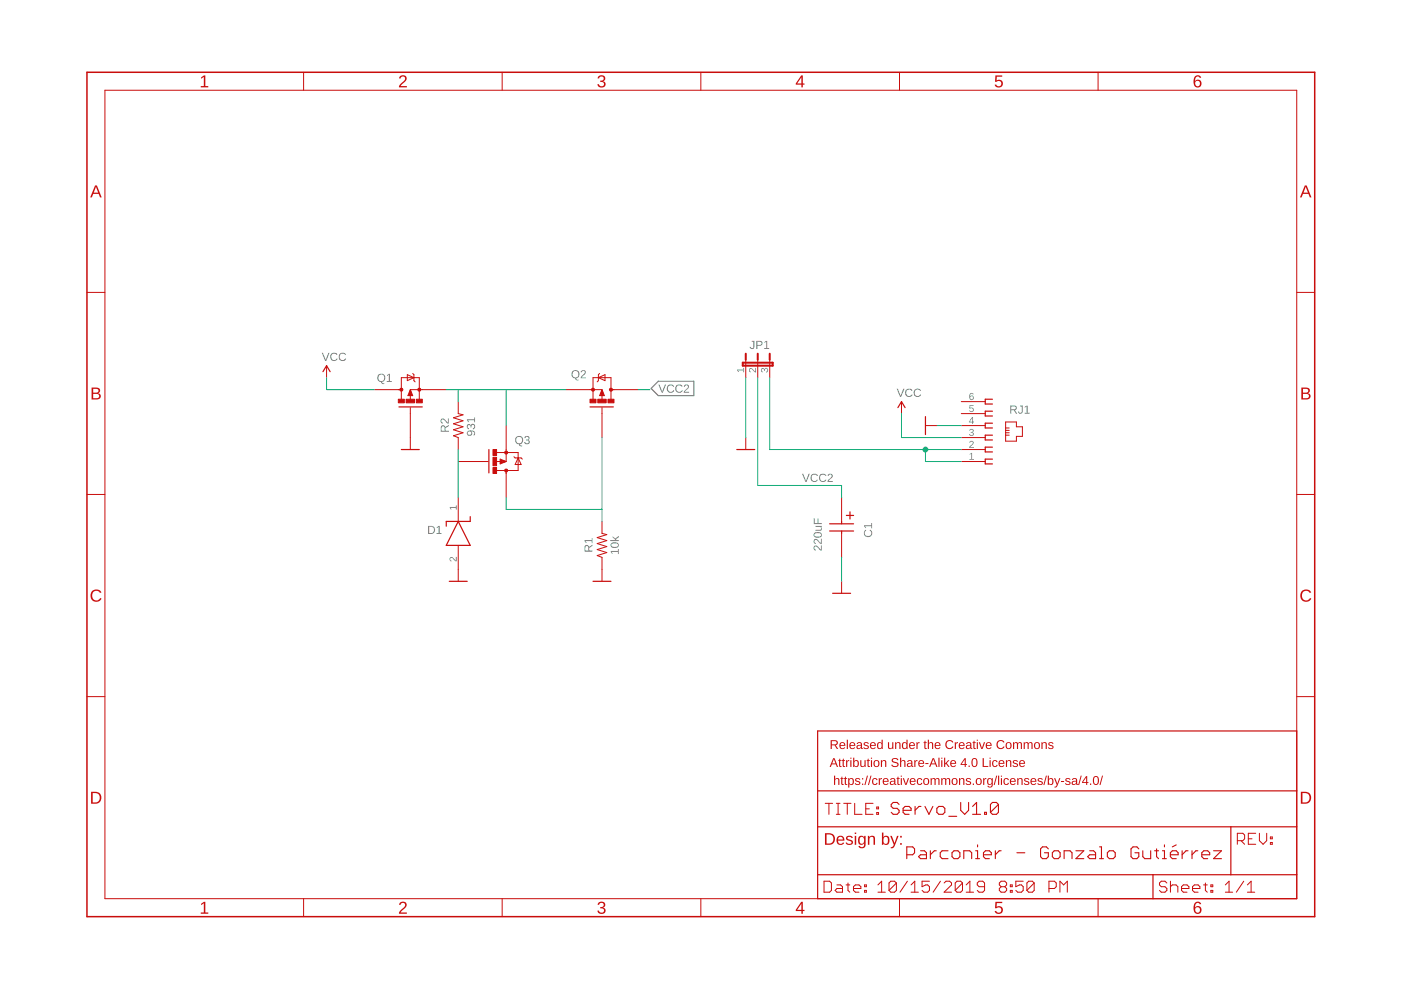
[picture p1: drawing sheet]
<?xml version="1.0" encoding="utf-8"?>
<!DOCTYPE eagle SYSTEM "eagle.dtd">
<!--
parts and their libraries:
SparkFun-Aesthetics: Licensing: Creative Commons ShareAlike 4.0 International - https://creativecommons.org/licenses/by-sa/4.0
-->
<eagle version="9.4.1">
<drawing>
<settings>
<setting alwaysvectorfont="no"/>
<setting keepoldvectorfont="yes"/>
<setting verticaltext="up"/>
</settings>
<grid distance="0.1" unitdist="inch" unit="inch" style="lines" multiple="1" display="no" altdistance="0.01" altunitdist="inch" altunit="inch"/>
<schematic xreflabel="%F%N/%S.%C%R" xrefpart="/%S.%C%R">
<fusionteam huburn="a.cGVyc29uYWw6dWUyYzkzNGM3" projecturn="a.cGVyc29uYWw6dWUyYzkzNGM3IzIwMTkwMjE1MTc2NjY5MDA2" folderUrn="urn:adsk.wipprod:fs.folder:co.lhlQt0iASwGJZOzQk9uP-Q"  versionUrn="urn:adsk.wipprod:fs.file:vf.LgngO7b7R567ra3wiQNtAQ?version=1" camFileUrn="" camFileVersionUrn="" lastpublishedchangeguid="7b1050b1-193d-7327-1155-81d5a52a0fae"/>
<libraries>
<library name="SparkFun-Aesthetics">
<symbols>
<symbol name="DGND">
<wire x1="-1.905" y1="0" x2="1.905" y2="0" width="0.254" layer="94"/>
<text x="-2.54" y="-2.54" size="1.778" layer="96">&gt;VALUE</text>
<pin name="GND" x="0" y="2.54" visible="off" length="short" direction="sup" rot="R270"/>
</symbol>
<symbol name="VCC">
<wire x1="0.762" y1="1.27" x2="0" y2="2.54" width="0.254" layer="94"/>
<wire x1="0" y1="2.54" x2="-0.762" y2="1.27" width="0.254" layer="94"/>
<text x="-1.016" y="3.556" size="1.778" layer="96">&gt;VALUE</text>
<pin name="VCC" x="0" y="0" visible="off" length="short" direction="sup" rot="R90"/>
</symbol>
</symbols>
<devicesets>
<deviceset name="GND" prefix="GND">
<gates>
<gate name="1" symbol="DGND" x="0" y="0"/>
</gates>
<devices>
<device name="">
<technologies>
<technology name=""/>
</technologies>
</device>
</devices>
</deviceset>
<deviceset name="VCC" prefix="SUPPLY">
<gates>
<gate name="G$1" symbol="VCC" x="0" y="0"/>
</gates>
<devices>
<device name="">
<technologies>
<technology name=""/>
</technologies>
</device>
</devices>
</deviceset>
</devicesets>
</library>
<library name="615006138421">
<symbols>
<symbol name="615006138421" library_locally_modified="yes">
<text x="-1.27" y="12.7" size="1.778" layer="95" align="center-left">&gt;NAME</text>
<text x="-1.27" y="-5.08" size="1.778" layer="96" align="center-left">&gt;VALUE</text>
<pin name="1" x="-5.08" y="-2.54" visible="pad" length="middle" direction="in"/>
<pin name="3" x="-5.08" y="2.54" visible="pad" length="middle" direction="in"/>
<pin name="5" x="-5.08" y="7.62" visible="pad" length="middle" direction="in"/>
<pin name="2" x="-5.08" y="0" visible="pad" length="middle" direction="in"/>
<pin name="4" x="-5.08" y="5.08" visible="pad" length="middle" direction="in"/>
<pin name="6" x="-5.08" y="10.16" visible="pad" length="middle" direction="in"/>
<wire x1="1.524" y1="10.668" x2="0" y2="10.668" width="0.254" layer="94"/>
<wire x1="0" y1="10.668" x2="0" y2="9.652" width="0.254" layer="94"/>
<wire x1="0" y1="9.652" x2="1.524" y2="9.652" width="0.254" layer="94"/>
<wire x1="1.524" y1="8.128" x2="0" y2="8.128" width="0.254" layer="94"/>
<wire x1="0" y1="8.128" x2="0" y2="7.112" width="0.254" layer="94"/>
<wire x1="0" y1="7.112" x2="1.524" y2="7.112" width="0.254" layer="94"/>
<wire x1="1.524" y1="5.588" x2="0" y2="5.588" width="0.254" layer="94"/>
<wire x1="0" y1="5.588" x2="0" y2="4.572" width="0.254" layer="94"/>
<wire x1="0" y1="4.572" x2="1.524" y2="4.572" width="0.254" layer="94"/>
<wire x1="1.524" y1="3.048" x2="0" y2="3.048" width="0.254" layer="94"/>
<wire x1="0" y1="3.048" x2="0" y2="2.032" width="0.254" layer="94"/>
<wire x1="0" y1="2.032" x2="1.524" y2="2.032" width="0.254" layer="94"/>
<wire x1="4.318" y1="1.778" x2="6.604" y2="1.778" width="0.1998" layer="94"/>
<wire x1="6.604" y1="1.778" x2="6.604" y2="2.794" width="0.1998" layer="94"/>
<wire x1="6.604" y1="2.794" x2="7.874" y2="2.794" width="0.1998" layer="94"/>
<wire x1="7.874" y1="2.794" x2="7.874" y2="4.826" width="0.1998" layer="94"/>
<wire x1="7.874" y1="4.826" x2="6.604" y2="4.826" width="0.1998" layer="94"/>
<wire x1="6.604" y1="4.826" x2="6.604" y2="5.842" width="0.1998" layer="94"/>
<wire x1="6.604" y1="5.842" x2="4.318" y2="5.842" width="0.1998" layer="94"/>
<wire x1="4.318" y1="5.842" x2="4.318" y2="4.572" width="0.1998" layer="94"/>
<wire x1="4.318" y1="4.572" x2="4.318" y2="4.064" width="0.1998" layer="94"/>
<wire x1="4.318" y1="4.064" x2="4.318" y2="3.556" width="0.1998" layer="94"/>
<wire x1="4.318" y1="3.556" x2="4.318" y2="3.048" width="0.1998" layer="94"/>
<wire x1="4.318" y1="3.048" x2="4.318" y2="1.778" width="0.1998" layer="94"/>
<wire x1="4.318" y1="4.572" x2="5.08" y2="4.572" width="0.1998" layer="94"/>
<wire x1="4.318" y1="4.064" x2="5.08" y2="4.064" width="0.1998" layer="94"/>
<wire x1="4.318" y1="3.556" x2="5.08" y2="3.556" width="0.1998" layer="94"/>
<wire x1="4.318" y1="3.048" x2="5.08" y2="3.048" width="0.1998" layer="94"/>
<wire x1="1.524" y1="0.508" x2="0" y2="0.508" width="0.254" layer="94"/>
<wire x1="0" y1="0.508" x2="0" y2="-0.508" width="0.254" layer="94"/>
<wire x1="0" y1="-0.508" x2="1.524" y2="-0.508" width="0.254" layer="94"/>
<wire x1="1.524" y1="-2.032" x2="0" y2="-2.032" width="0.254" layer="94"/>
<wire x1="0" y1="-2.032" x2="0" y2="-3.048" width="0.254" layer="94"/>
<wire x1="0" y1="-3.048" x2="1.524" y2="-3.048" width="0.254" layer="94"/>
</symbol>
</symbols>
<devicesets>
<deviceset name="615006138421" prefix="J">
<gates>
<gate name="G$1" symbol="615006138421" x="0" y="0"/>
</gates>
<devices>
<device name="" package="615006138421">
<connects>
<connect gate="G$1" pin="1" pad="1"/>
<connect gate="G$1" pin="2" pad="2"/>
<connect gate="G$1" pin="3" pad="3"/>
<connect gate="G$1" pin="4" pad="4"/>
<connect gate="G$1" pin="5" pad="5"/>
<connect gate="G$1" pin="6" pad="6"/>
</connects>
<package3dinstances>
<package3dinstance package3d_urn="urn:adsk.eagle:package:8853616/5"/>
</package3dinstances>
<technologies>
<technology name="">
<attribute name="3D_PACKAGE" value="" constant="no"/>
<attribute name="ALLIED_NUMBER" value="" constant="no"/>
<attribute name="DESCRIPTION" value="HORIZONTAL PLASTIC 6P6C MODULAR JACK TAP UP" constant="no"/>
<attribute name="HEIGHT" value="mm" constant="no"/>
<attribute name="MANUFACTURER_NAME" value="W&amp;uuml;rth Elektronik" constant="no"/>
<attribute name="MANUFACTURER_PART_NUMBER" value="615006138421" constant="no"/>
<attribute name="OTHER_PART_NUMBER" value="" constant="no"/>
<attribute name="RS_PART_NUMBER" value="7350282" constant="no"/>
<attribute name="SUPPLIER_NAME" value="RS" constant="no"/>
</technology>
</technologies>
</device>
</devices>
</deviceset>
</devicesets>
</library>
<library name="IRLML2244TRPBF">
<symbols>
<symbol name="IRLML2244TRPBF" library_locally_modified="yes">
<pin name="G" x="0" y="0" visible="off" length="middle"/>
<pin name="S" x="10.16" y="-7.62" visible="off" length="middle" rot="R90"/>
<pin name="D" x="10.16" y="7.62" visible="off" length="middle" rot="R270"/>
<text x="-1.27" y="5.08" size="1.778" layer="95" align="center-left">&gt;NAME</text>
<text x="-1.27" y="-5.08" size="1.778" layer="96" align="center-left">&gt;VALUE</text>
<text x="8.89" y="3.556" size="0.8128" layer="93">D</text>
<text x="8.89" y="-4.064" size="0.8128" layer="93">S</text>
<text x="4.064" y="0.508" size="0.8128" layer="93">G</text>
<wire x1="6.5024" y1="2.413" x2="6.5024" y2="-2.54" width="0.254" layer="94"/>
<wire x1="10.16" y1="0" x2="10.16" y2="-1.905" width="0.1524" layer="94"/>
<wire x1="8.128" y1="-1.905" x2="10.16" y2="-1.905" width="0.1524" layer="94"/>
<wire x1="8.1534" y1="1.905" x2="12.7" y2="1.905" width="0.1524" layer="94"/>
<wire x1="12.7" y1="-1.905" x2="10.16" y2="-1.905" width="0.1524" layer="94"/>
<wire x1="10.16" y1="-1.905" x2="10.16" y2="-2.54" width="0.1524" layer="94"/>
<wire x1="12.7" y1="-1.905" x2="12.7" y2="-0.762" width="0.1524" layer="94"/>
<wire x1="12.7" y1="-0.762" x2="12.7" y2="1.905" width="0.1524" layer="94"/>
<wire x1="12.7" y1="-0.762" x2="13.335" y2="0.635" width="0.1524" layer="94"/>
<wire x1="13.335" y1="0.635" x2="12.065" y2="0.635" width="0.1524" layer="94"/>
<wire x1="12.065" y1="0.635" x2="12.7" y2="-0.762" width="0.1524" layer="94"/>
<wire x1="13.335" y1="-0.762" x2="12.7" y2="-0.762" width="0.1524" layer="94"/>
<wire x1="12.7" y1="-0.762" x2="12.065" y2="-0.762" width="0.1524" layer="94"/>
<wire x1="12.065" y1="-0.762" x2="11.811" y2="-1.016" width="0.1524" layer="94"/>
<wire x1="13.335" y1="-0.762" x2="13.589" y2="-0.508" width="0.1524" layer="94"/>
<wire x1="10.16" y1="0" x2="8.89" y2="0.508" width="0.1524" layer="94"/>
<wire x1="8.89" y1="0.508" x2="8.89" y2="-0.508" width="0.1524" layer="94"/>
<wire x1="8.89" y1="-0.508" x2="10.16" y2="0" width="0.1524" layer="94"/>
<wire x1="9.017" y1="0" x2="8.128" y2="0" width="0.1524" layer="94"/>
<wire x1="9.017" y1="-0.254" x2="9.906" y2="0" width="0.3048" layer="94"/>
<wire x1="9.906" y1="0" x2="9.017" y2="0.254" width="0.3048" layer="94"/>
<wire x1="9.017" y1="0.254" x2="9.017" y2="0" width="0.3048" layer="94"/>
<wire x1="9.017" y1="0" x2="9.271" y2="0" width="0.3048" layer="94"/>
<wire x1="6.35" y1="0" x2="5.08" y2="0" width="0.1524" layer="94"/>
<wire x1="10.16" y1="2.032" x2="10.16" y2="2.54" width="0.254" layer="94"/>
<circle x="10.16" y="-1.905" radius="0.127" width="0.4064" layer="94"/>
<circle x="10.16" y="1.905" radius="0.127" width="0.4064" layer="94"/>
<rectangle x1="7.366" y1="-2.54" x2="8.128" y2="-1.27" layer="94"/>
<rectangle x1="7.366" y1="1.27" x2="8.128" y2="2.54" layer="94"/>
<rectangle x1="7.366" y1="-0.889" x2="8.128" y2="0.889" layer="94"/>
</symbol>
</symbols>
<devicesets>
<deviceset name="IRLML2244TRPBF" locally_modified="yes" prefix="IC" library_locally_modified="yes">
<gates>
<gate name="G$1" symbol="IRLML2244TRPBF" x="0" y="0"/>
</gates>
<devices>
<device name="" package="SOT95P237X112-3N">
<connects>
<connect gate="G$1" pin="D" pad="3"/>
<connect gate="G$1" pin="G" pad="1"/>
<connect gate="G$1" pin="S" pad="2"/>
</connects>
<package3dinstances>
<package3dinstance package3d_urn="urn:adsk.eagle:package:9388544/2"/>
</package3dinstances>
<technologies>
<technology name="">
<attribute name="ARROW_PART_NUMBER" value="IRLML2244TRPBF" constant="no"/>
<attribute name="ARROW_PRICE/STOCK" value="" constant="no"/>
<attribute name="DESCRIPTION" value="HEXFET Power MOSFET" constant="no"/>
<attribute name="HEIGHT" value="mm" constant="no"/>
<attribute name="MANUFACTURER_NAME" value="International Rectifier" constant="no"/>
<attribute name="MANUFACTURER_PART_NUMBER" value="IRLML2244TRPBF" constant="no"/>
<attribute name="RS_PART_NUMBER" value="" constant="no"/>
<attribute name="RS_PRICE/STOCK" value="" constant="no"/>
</technology>
</technologies>
</device>
</devices>
</deviceset>
</devicesets>
</library>
<library name="BZT52C5V1-7-F">
<symbols>
<symbol name="BZT52C5V1-7-F" library_locally_modified="yes">
<wire x1="5.08" y1="0" x2="10.16" y2="2.54" width="0.254" layer="94"/>
<wire x1="10.16" y1="-2.54" x2="10.16" y2="2.54" width="0.254" layer="94"/>
<wire x1="10.16" y1="-2.54" x2="5.08" y2="0" width="0.254" layer="94"/>
<wire x1="5.08" y1="2.54" x2="5.08" y2="-2.54" width="0.254" layer="94"/>
<wire x1="5.08" y1="-2.54" x2="6.096" y2="-2.54" width="0.254" layer="94"/>
<wire x1="5.08" y1="2.54" x2="4.064" y2="2.54" width="0.254" layer="94"/>
<text x="11.43" y="5.08" size="1.778" layer="95" align="center-left">&gt;NAME</text>
<text x="11.43" y="2.54" size="1.778" layer="96" align="center-left">&gt;VALUE</text>
<pin name="K" x="0" y="0" visible="pad" length="middle"/>
<pin name="A" x="15.24" y="0" visible="pad" length="middle" rot="R180"/>
</symbol>
</symbols>
<devicesets>
<deviceset name="BZT52C5V1-7-F" locally_modified="yes" prefix="D" library_locally_modified="yes">
<gates>
<gate name="G$1" symbol="BZT52C5V1-7-F" x="0" y="0"/>
</gates>
<devices>
<device name="" package="SOD3716X145N">
<connects>
<connect gate="G$1" pin="A" pad="2"/>
<connect gate="G$1" pin="K" pad="1"/>
</connects>
<package3dinstances>
<package3dinstance package3d_urn="urn:adsk.eagle:package:9103332/2"/>
</package3dinstances>
<technologies>
<technology name="">
<attribute name="ALLIED_NUMBER" value="71028127" constant="no"/>
<attribute name="ALLIED_PRICE/STOCK" value="https://www.alliedelec.com/diodes-inc-bzt52c5v1-7-f/71028127/" constant="no"/>
<attribute name="ARROW_PART_NUMBER" value="BZT52C5V1-7-F" constant="no"/>
<attribute name="ARROW_PRICE/STOCK" value="https://www.arrow.com/en/products/bzt52c5v1-7-f/diodes-incorporated" constant="no"/>
<attribute name="DESCRIPTION" value="Zener Diode 5.1V 5.8% 500mW SOD123 Diodes Inc BZT52C5V1-7-F Zener Diode, 5.1V 6% 0.5 W SMT 2-Pin SOD-123" constant="no"/>
<attribute name="HEIGHT" value="1.45mm" constant="no"/>
<attribute name="MANUFACTURER_NAME" value="Diodes Inc." constant="no"/>
<attribute name="MANUFACTURER_PART_NUMBER" value="BZT52C5V1-7-F" constant="no"/>
<attribute name="RS_PART_NUMBER" value="7384951P" constant="no"/>
<attribute name="RS_PRICE/STOCK" value="http://uk.rs-online.com/web/p/products/7384951P" constant="no"/>
</technology>
</technologies>
</device>
</devices>
</deviceset>
</devicesets>
</library>
<library name="Perfect_0402">
<symbols>
<symbol name="RESISTOR" library_locally_modified="yes">
<wire x1="2.54" y1="0" x2="2.921" y2="1.016" width="0.1524" layer="94"/>
<wire x1="2.921" y1="1.016" x2="3.556" y2="-1.016" width="0.1524" layer="94"/>
<wire x1="3.556" y1="-1.016" x2="4.191" y2="1.016" width="0.1524" layer="94"/>
<wire x1="4.191" y1="1.016" x2="4.826" y2="-1.016" width="0.1524" layer="94"/>
<wire x1="4.826" y1="-1.016" x2="5.461" y2="1.016" width="0.1524" layer="94"/>
<wire x1="5.461" y1="1.016" x2="6.096" y2="-1.016" width="0.1524" layer="94"/>
<wire x1="6.096" y1="-1.016" x2="6.731" y2="1.016" width="0.1524" layer="94"/>
<wire x1="6.731" y1="1.016" x2="7.366" y2="-1.016" width="0.1524" layer="94"/>
<wire x1="7.366" y1="-1.016" x2="7.62" y2="0" width="0.1524" layer="94"/>
<text x="1.27" y="1.4986" size="1.778" layer="95">&gt;NAME</text>
<text x="1.27" y="-3.302" size="1.778" layer="96">&gt;VALUE</text>
<pin name="2" x="10.16" y="0" visible="off" length="short" direction="pas" swaplevel="1" rot="R180"/>
<pin name="1" x="0" y="0" visible="off" length="short" direction="pas" swaplevel="1"/>
</symbol>
</symbols>
<devicesets>
<deviceset name="RES_0402" library_locally_modified="yes">
<gates>
<gate name="G$1" symbol="RESISTOR" x="-5.08" y="0"/>
</gates>
<devices>
<device name="" package="RESC1005X35">
<connects>
<connect gate="G$1" pin="1" pad="1"/>
<connect gate="G$1" pin="2" pad="2"/>
</connects>
<package3dinstances>
<package3dinstance package3d_urn="urn:adsk.eagle:package:8884249/2"/>
</package3dinstances>
<technologies>
<technology name=""/>
</technologies>
</device>
</devices>
</deviceset>
</devicesets>
</library>
<library name="jump_byme">
<symbols>
<symbol name="JP3E" library_locally_modified="yes">
<wire x1="2.54" y1="0" x2="2.54" y2="1.27" width="0.1524" layer="94"/>
<wire x1="0" y1="0" x2="0" y2="1.27" width="0.1524" layer="94"/>
<wire x1="-2.54" y1="0" x2="-2.54" y2="1.27" width="0.1524" layer="94"/>
<wire x1="2.54" y1="2.54" x2="2.54" y2="1.27" width="0.4064" layer="94"/>
<wire x1="0" y1="2.54" x2="0" y2="1.27" width="0.4064" layer="94"/>
<wire x1="-2.54" y1="2.54" x2="-2.54" y2="1.27" width="0.4064" layer="94"/>
<wire x1="-3.175" y1="0" x2="3.175" y2="0" width="0.4064" layer="94"/>
<wire x1="3.175" y1="0" x2="3.175" y2="0.635" width="0.4064" layer="94"/>
<wire x1="3.175" y1="0.635" x2="-3.175" y2="0.635" width="0.4064" layer="94"/>
<wire x1="-3.175" y1="0.635" x2="-3.175" y2="0" width="0.4064" layer="94"/>
<text x="-3.81" y="0" size="1.778" layer="95" rot="R90">&gt;NAME</text>
<text x="5.715" y="0" size="1.778" layer="96" rot="R90">&gt;VALUE</text>
<pin name="1" x="-2.54" y="-2.54" visible="pad" length="short" direction="pas" rot="R90"/>
<pin name="2" x="0" y="-2.54" visible="pad" length="short" direction="pas" rot="R90"/>
<pin name="3" x="2.54" y="-2.54" visible="pad" length="short" direction="pas" rot="R90"/>
</symbol>
</symbols>
<devicesets>
<deviceset name="JP2E" locally_modified="yes" library_locally_modified="yes">
<gates>
<gate name="G$1" symbol="JP3E" x="0" y="0"/>
</gates>
<devices>
<device name="" package="JP2">
<connects>
<connect gate="G$1" pin="1" pad="1"/>
<connect gate="G$1" pin="2" pad="2"/>
<connect gate="G$1" pin="3" pad="3"/>
</connects>
<package3dinstances>
<package3dinstance package3d_urn="urn:adsk.eagle:package:9440622/2"/>
</package3dinstances>
<technologies>
<technology name=""/>
</technologies>
</device>
</devices>
</deviceset>
</devicesets>
</library>
<library name="860010372006">
<symbols>
<symbol name="860010372006" locally_modified="yes" library_locally_modified="yes">
<wire x1="5.588" y1="2.54" x2="5.588" y2="-2.54" width="0.254" layer="94"/>
<wire x1="7.112" y1="2.54" x2="7.112" y2="-2.54" width="0.254" layer="94"/>
<wire x1="5.08" y1="0" x2="5.588" y2="0" width="0.254" layer="94"/>
<wire x1="7.112" y1="0" x2="7.62" y2="0" width="0.254" layer="94"/>
<text x="8.89" y="6.35" size="1.778" layer="95" align="center-left">&gt;NAME</text>
<text x="8.89" y="3.81" size="1.778" layer="96" align="center-left">&gt;VALUE</text>
<pin name="+" x="0" y="0" visible="off" length="middle"/>
<pin name="-" x="12.7" y="0" visible="off" length="middle" rot="R180"/>
<wire x1="3.81" y1="2.54" x2="3.81" y2="1.016" width="0.254" layer="94"/>
<wire x1="3.048" y1="1.778" x2="4.572" y2="1.778" width="0.254" layer="94"/>
</symbol>
</symbols>
<devicesets>
<deviceset name="860010372006" locally_modified="yes" prefix="C" library_locally_modified="yes">
<gates>
<gate name="G$1" symbol="860010372006" x="0" y="0"/>
</gates>
<devices>
<device name="" package="CAPPRD200W80D500H1100">
<connects>
<connect gate="G$1" pin="+" pad="1"/>
<connect gate="G$1" pin="-" pad="2"/>
</connects>
<package3dinstances>
<package3dinstance package3d_urn="urn:adsk.eagle:package:9702713/2"/>
</package3dinstances>
<technologies>
<technology name="">
<attribute name="DESCRIPTION" value="Wurth Elektronik 100uF 16 V dc Aluminium Electrolytic Capacitor, WCAP-ATG8 Series 2000h 5 (Dia.) x 11mm" constant="no"/>
<attribute name="HEIGHT" value="11mm" constant="no"/>
<attribute name="MANUFACTURER_NAME" value="Wurth Elektronik" constant="no"/>
<attribute name="MANUFACTURER_PART_NUMBER" value="860010372006" constant="no"/>
<attribute name="MOUSER_PART_NUMBER" value="" constant="no"/>
<attribute name="MOUSER_PRICE-STOCK" value="" constant="no"/>
<attribute name="RS_PART_NUMBER" value="" constant="no"/>
<attribute name="RS_PRICE-STOCK" value="" constant="no"/>
</technology>
</technologies>
</device>
</devices>
</deviceset>
</devicesets>
</library>
<library name="MyFrames">
<symbols>
<symbol name="A4L-LOC">
<frame x1="0" y1="0" x2="260.35" y2="179.07" columns="6" rows="4" layer="94"/>
<wire x1="154.94" y1="3.81" x2="226.06" y2="3.81" width="0.254" layer="94"/>
<wire x1="256.54" y1="19.05" x2="242.57" y2="19.05" width="0.254" layer="94"/>
<wire x1="154.94" y1="3.81" x2="154.94" y2="8.89" width="0.254" layer="94"/>
<wire x1="154.94" y1="8.89" x2="226.06" y2="8.89" width="0.254" layer="94"/>
<wire x1="154.94" y1="8.89" x2="154.94" y2="19.05" width="0.254" layer="94"/>
<wire x1="256.54" y1="19.05" x2="256.54" y2="8.89" width="0.254" layer="94"/>
<wire x1="226.06" y1="8.89" x2="226.06" y2="3.81" width="0.254" layer="94"/>
<wire x1="226.06" y1="8.89" x2="242.57" y2="8.89" width="0.254" layer="94"/>
<wire x1="226.06" y1="3.81" x2="256.54" y2="3.81" width="0.254" layer="94"/>
<wire x1="242.57" y1="19.05" x2="242.57" y2="8.89" width="0.254" layer="94"/>
<wire x1="242.57" y1="19.05" x2="154.94" y2="19.05" width="0.254" layer="94"/>
<wire x1="242.57" y1="8.89" x2="256.54" y2="8.89" width="0.254" layer="94"/>
<wire x1="256.54" y1="8.89" x2="256.54" y2="3.81" width="0.254" layer="94"/>
<wire x1="154.94" y1="19.05" x2="154.94" y2="26.67" width="0.254" layer="94"/>
<wire x1="256.54" y1="39.37" x2="154.94" y2="39.37" width="0.254" layer="94"/>
<wire x1="256.54" y1="39.37" x2="256.54" y2="26.67" width="0.254" layer="94"/>
<wire x1="154.94" y1="26.67" x2="256.54" y2="26.67" width="0.254" layer="94"/>
<wire x1="154.94" y1="26.67" x2="154.94" y2="39.37" width="0.254" layer="94"/>
<wire x1="256.54" y1="26.67" x2="256.54" y2="19.05" width="0.254" layer="94"/>
<text x="156.21" y="5.08" size="2.54" layer="94" font="vector">Date:</text>
<text x="167.64" y="5.08" size="2.54" layer="94" font="vector">&gt;LAST_DATE_TIME</text>
<text x="227.33" y="5.08" size="2.54" layer="94" font="vector">Sheet:</text>
<text x="241.3" y="5.08" size="2.54" layer="94" font="vector">&gt;SHEET</text>
<text x="243.84" y="15.24" size="2.54" layer="94" font="vector">REV:</text>
<text x="156.464" y="21.59" size="2.54" layer="94" font="vector">TITLE:</text>
<text x="170.434" y="21.59" size="2.7432" layer="94" font="vector">&gt;DRAWING_NAME</text>
<text x="157.48" y="35.56" size="1.9304" layer="94">Released under the Creative Commons</text>
<text x="157.48" y="31.75" size="1.9304" layer="94">Attribution Share-Alike 4.0 License</text>
<text x="157.48" y="27.94" size="1.9304" layer="94"> https://creativecommons.org/licenses/by-sa/4.0/</text>
<text x="156.21" y="15.24" size="2.54" layer="94">Design by:</text>
<text x="173.736" y="12.192" size="2.7178" layer="94" font="vector">Parconier - Gonzalo Gutiérrez </text>
</symbol>
</symbols>
<devicesets>
<deviceset name="A4L-LOC" prefix="FRAME" uservalue="yes">
<gates>
<gate name="G$1" symbol="A4L-LOC" x="0" y="0"/>
</gates>
<devices>
<device name="">
<technologies>
<technology name=""/>
</technologies>
</device>
</devices>
</deviceset>
</devicesets>
</library>
</libraries>
<attributes>
</attributes>
<variantdefs>
</variantdefs>
<classes>
<class number="0" name="default" width="0.254" drill="0">
<clearance class="0" value="0.127"/>
</class>
</classes>
<parts>
<part name="RJ1" library="615006138421" deviceset="615006138421" device="" package3d_urn="urn:adsk.eagle:package:8853616/5">
<attribute name="MPN" value="615006138421"/>
</part>
<part name="GND5" library="SparkFun-Aesthetics" deviceset="GND" device=""/>
<part name="SUPPLY5" library="SparkFun-Aesthetics" deviceset="VCC" device=""/>
<part name="JP1" library="jump_byme" deviceset="JP2E" device="" package3d_urn="urn:adsk.eagle:package:9440622/2">
<attribute name="MPN" value="5-146284-3"/>
<attribute name="SPICEPREFIX" value="J"/>
</part>
<part name="GND1" library="SparkFun-Aesthetics" deviceset="GND" device=""/>
<part name="GND2" library="SparkFun-Aesthetics" deviceset="GND" device=""/>
<part name="Q1" library="IRLML2244TRPBF" deviceset="IRLML2244TRPBF" device="" package3d_urn="urn:adsk.eagle:package:9388544/2">
<attribute name="ARROW_PART_NUMBER" value="IRLML2244TRPBF"/>
<attribute name="DESCRIPTION" value="HEXFET Power MOSFET"/>
<attribute name="HEIGHT" value="mm"/>
<attribute name="MANUFACTURER_NAME" value="International Rectifier"/>
<attribute name="MANUFACTURER_PART_NUMBER" value="IRLML2244TRPBF"/>
<attribute name="MPN" value="IRLML2244TRPBF"/>
</part>
<part name="R1" library="Perfect_0402" deviceset="RES_0402" device="" package3d_urn="urn:adsk.eagle:package:8884249/2" value="10k">
<attribute name="MPN" value="RC0402JR-7W10KL"/>
</part>
<part name="Q2" library="IRLML2244TRPBF" deviceset="IRLML2244TRPBF" device="" package3d_urn="urn:adsk.eagle:package:9388544/2">
<attribute name="ARROW_PART_NUMBER" value="IRLML2244TRPBF"/>
<attribute name="ARROW_PRICE/STOCK" value=""/>
<attribute name="DESCRIPTION" value="HEXFET Power MOSFET"/>
<attribute name="HEIGHT" value="mm"/>
<attribute name="MANUFACTURER_NAME" value="International Rectifier"/>
<attribute name="MANUFACTURER_PART_NUMBER" value="IRLML2244TRPBF"/>
<attribute name="MPN" value="IRLML2244TRPBF"/>
<attribute name="RS_PART_NUMBER" value=""/>
<attribute name="RS_PRICE/STOCK" value=""/>
</part>
<part name="Q3" library="IRLML2244TRPBF" deviceset="IRLML2244TRPBF" device="" package3d_urn="urn:adsk.eagle:package:9388544/2">
<attribute name="ARROW_PART_NUMBER" value="IRLML2244TRPBF"/>
<attribute name="ARROW_PRICE/STOCK" value=""/>
<attribute name="DESCRIPTION" value="HEXFET Power MOSFET"/>
<attribute name="HEIGHT" value="mm"/>
<attribute name="MANUFACTURER_NAME" value="International Rectifier"/>
<attribute name="MANUFACTURER_PART_NUMBER" value="IRLML2244TRPBF"/>
<attribute name="MPN" value="IRLML2244TRPBF"/>
<attribute name="RS_PART_NUMBER" value=""/>
<attribute name="RS_PRICE/STOCK" value=""/>
</part>
<part name="SUPPLY4" library="SparkFun-Aesthetics" deviceset="VCC" device=""/>
<part name="R2" library="Perfect_0402" deviceset="RES_0402" device="" package3d_urn="urn:adsk.eagle:package:8884249/2" value="931">
<attribute name="MPN" value="RC0402FR-07931RL"/>
</part>
<part name="D1" library="BZT52C5V1-7-F" deviceset="BZT52C5V1-7-F" device="" package3d_urn="urn:adsk.eagle:package:9103332/2">
<attribute name="MPN" value="BZT52C5V1-7-F"/>
</part>
<part name="GND3" library="SparkFun-Aesthetics" deviceset="GND" device=""/>
<part name="GND4" library="SparkFun-Aesthetics" deviceset="GND" device=""/>
<part name="GND6" library="SparkFun-Aesthetics" deviceset="GND" device=""/>
<part name="C1" library="860010372006" deviceset="860010372006" device="" package3d_urn="urn:adsk.eagle:package:9702713/2" value="220uF">
<attribute name="MPN" value="227CKS010M"/>
</part>
<part name="FRAME1" library="MyFrames" deviceset="A4L-LOC" device=""/>
</parts>
<sheets>
<sheet>
<plain>
</plain>
<instances>
<instance part="RJ1" gate="G$1" x="190.5" y="99.06" smashed="yes">
<attribute name="MPN" x="190.5" y="99.06" size="1.778" layer="96" display="off"/>
<attribute name="NAME" x="195.58" y="106.68" size="1.778" layer="95"/>
</instance>
<instance part="GND5" gate="1" x="177.8" y="104.14" smashed="yes" rot="R270"/>
<instance part="SUPPLY5" gate="G$1" x="172.72" y="106.68" smashed="yes">
<attribute name="VALUE" x="171.704" y="110.236" size="1.778" layer="96"/>
</instance>
<instance part="JP1" gate="G$1" x="142.24" y="116.84" smashed="yes">
<attribute name="MPN" x="142.24" y="116.84" size="1.778" layer="96" display="off"/>
<attribute name="NAME" x="144.78" y="122.174" size="1.778" layer="95" rot="R180"/>
</instance>
<instance part="GND1" gate="1" x="139.7" y="99.06" smashed="yes"/>
<instance part="GND2" gate="1" x="160.02" y="68.58" smashed="yes"/>
<instance part="Q1" gate="G$1" x="68.58" y="101.6" smashed="yes" rot="R90">
<attribute name="NAME" x="64.77" y="114.3" size="1.778" layer="95" rot="R180" align="center-left"/>
<attribute name="MPN" x="68.58" y="101.6" size="1.778" layer="96" rot="R90" display="off"/>
</instance>
<instance part="R1" gate="G$1" x="109.22" y="73.66" smashed="yes" rot="R90">
<attribute name="MPN" x="109.22" y="73.66" size="1.778" layer="96" rot="R90" display="off"/>
<attribute name="NAME" x="107.2134" y="77.216" size="1.778" layer="95" rot="R90"/>
<attribute name="VALUE" x="112.776" y="76.708" size="1.778" layer="96" rot="R90"/>
</instance>
<instance part="Q2" gate="G$1" x="109.22" y="101.6" smashed="yes" rot="MR90">
<attribute name="NAME" x="102.616" y="115.062" size="1.778" layer="95" rot="MR180" align="center-left"/>
<attribute name="MPN" x="109.22" y="101.6" size="1.778" layer="96" rot="MR90" display="off"/>
</instance>
<instance part="Q3" gate="G$1" x="78.74" y="96.52" smashed="yes" rot="MR180">
<attribute name="NAME" x="90.678" y="101.092" size="1.778" layer="95" rot="MR180" align="center-left"/>
<attribute name="MPN" x="78.74" y="96.52" size="1.778" layer="96" rot="MR180" display="off"/>
</instance>
<instance part="SUPPLY4" gate="G$1" x="50.8" y="114.3" smashed="yes">
<attribute name="VALUE" x="49.784" y="117.856" size="1.778" layer="96"/>
</instance>
<instance part="R2" gate="G$1" x="78.74" y="99.06" smashed="yes" rot="R90">
<attribute name="MPN" x="78.74" y="99.06" size="1.778" layer="96" rot="R90" display="off"/>
<attribute name="NAME" x="76.7334" y="102.616" size="1.778" layer="95" rot="R90"/>
<attribute name="VALUE" x="82.296" y="101.854" size="1.778" layer="96" rot="R90"/>
</instance>
<instance part="D1" gate="G$1" x="78.74" y="88.9" smashed="yes" rot="R270">
<attribute name="MPN" x="78.74" y="88.9" size="1.778" layer="96" rot="R270" display="off"/>
<attribute name="NAME" x="72.136" y="82.042" size="1.778" layer="95" align="center-left"/>
</instance>
<instance part="GND3" gate="1" x="109.22" y="71.12" smashed="yes"/>
<instance part="GND4" gate="1" x="78.74" y="71.12" smashed="yes"/>
<instance part="GND6" gate="1" x="68.58" y="99.06" smashed="yes"/>
<instance part="C1" gate="G$1" x="160.02" y="88.9" smashed="yes" rot="R270">
<attribute name="NAME" x="165.608" y="83.566" size="1.778" layer="95" rot="R270" align="center-left"/>
<attribute name="VALUE" x="154.94" y="84.582" size="1.778" layer="96" rot="R270" align="center-left"/>
<attribute name="MPN" x="160.02" y="88.9" size="1.778" layer="96" rot="R270" display="off"/>
</instance>
<instance part="FRAME1" gate="G$1" x="0" y="0" smashed="yes">
<attribute name="LAST_DATE_TIME" x="167.64" y="5.08" size="2.54" layer="94" font="vector"/>
<attribute name="SHEET" x="241.3" y="5.08" size="2.54" layer="94" font="vector"/>
<attribute name="DRAWING_NAME" x="170.434" y="21.59" size="2.7432" layer="94" font="vector"/>
</instance>
</instances>
<busses>
</busses>
<nets>
<net name="N$3" class="0">
<segment>
<pinref part="RJ1" gate="G$1" pin="2"/>
<wire x1="185.42" y1="99.06" x2="177.8" y2="99.06" width="0.1524" layer="91"/>
<pinref part="JP1" gate="G$1" pin="3"/>
<wire x1="177.8" y1="99.06" x2="144.78" y2="99.06" width="0.1524" layer="91"/>
<wire x1="144.78" y1="99.06" x2="144.78" y2="114.3" width="0.1524" layer="91"/>
<pinref part="RJ1" gate="G$1" pin="1"/>
<wire x1="185.42" y1="96.52" x2="177.8" y2="96.52" width="0.1524" layer="91"/>
<wire x1="177.8" y1="96.52" x2="177.8" y2="99.06" width="0.1524" layer="91"/>
<junction x="177.8" y="99.06"/>
</segment>
</net>
<net name="GND" class="0">
<segment>
<pinref part="JP1" gate="G$1" pin="1"/>
<wire x1="139.7" y1="114.3" x2="139.7" y2="101.6" width="0.1524" layer="91"/>
<pinref part="GND1" gate="1" pin="GND"/>
</segment>
<segment>
<pinref part="GND2" gate="1" pin="GND"/>
<wire x1="160.02" y1="71.12" x2="160.02" y2="76.2" width="0.1524" layer="91"/>
<pinref part="C1" gate="G$1" pin="-"/>
</segment>
<segment>
<pinref part="R1" gate="G$1" pin="1"/>
<pinref part="GND3" gate="1" pin="GND"/>
</segment>
<segment>
<pinref part="D1" gate="G$1" pin="A"/>
<pinref part="GND4" gate="1" pin="GND"/>
</segment>
<segment>
<pinref part="Q1" gate="G$1" pin="G"/>
<pinref part="GND6" gate="1" pin="GND"/>
</segment>
<segment>
<pinref part="GND5" gate="1" pin="GND"/>
<pinref part="RJ1" gate="G$1" pin="4"/>
<wire x1="180.34" y1="104.14" x2="185.42" y2="104.14" width="0.1524" layer="91"/>
</segment>
</net>
<net name="VCC" class="0">
<segment>
<pinref part="Q1" gate="G$1" pin="D"/>
<pinref part="SUPPLY4" gate="G$1" pin="VCC"/>
<wire x1="60.96" y1="111.76" x2="50.8" y2="111.76" width="0.1524" layer="91"/>
<wire x1="50.8" y1="111.76" x2="50.8" y2="114.3" width="0.1524" layer="91"/>
</segment>
<segment>
<pinref part="RJ1" gate="G$1" pin="3"/>
<pinref part="SUPPLY5" gate="G$1" pin="VCC"/>
<wire x1="185.42" y1="101.6" x2="172.72" y2="101.6" width="0.1524" layer="91"/>
<wire x1="172.72" y1="101.6" x2="172.72" y2="106.68" width="0.1524" layer="91"/>
</segment>
</net>
<net name="VCC2" class="0">
<segment>
<pinref part="Q2" gate="G$1" pin="D"/>
<wire x1="116.84" y1="111.76" x2="119.38" y2="111.76" width="0.1524" layer="91"/>
<label x="119.634" y="112.014" size="1.778" layer="95" xref="yes"/>
</segment>
<segment>
<pinref part="JP1" gate="G$1" pin="2"/>
<wire x1="142.24" y1="114.3" x2="142.24" y2="91.44" width="0.1524" layer="91"/>
<wire x1="142.24" y1="91.44" x2="160.02" y2="91.44" width="0.1524" layer="91"/>
<label x="151.638" y="92.202" size="1.778" layer="95"/>
<pinref part="C1" gate="G$1" pin="+"/>
<wire x1="160.02" y1="88.9" x2="160.02" y2="91.44" width="0.1524" layer="91"/>
</segment>
</net>
<net name="N$1" class="0">
<segment>
<pinref part="Q1" gate="G$1" pin="S"/>
<pinref part="Q2" gate="G$1" pin="S"/>
<wire x1="101.6" y1="111.76" x2="88.9" y2="111.76" width="0.1524" layer="91"/>
<pinref part="Q3" gate="G$1" pin="S"/>
<wire x1="88.9" y1="111.76" x2="78.74" y2="111.76" width="0.1524" layer="91"/>
<wire x1="78.74" y1="111.76" x2="76.2" y2="111.76" width="0.1524" layer="91"/>
<wire x1="88.9" y1="104.14" x2="88.9" y2="111.76" width="0.1524" layer="91"/>
<pinref part="R2" gate="G$1" pin="2"/>
<wire x1="78.74" y1="109.22" x2="78.74" y2="111.76" width="0.1524" layer="91"/>
</segment>
</net>
<net name="N$2" class="0">
<segment>
<pinref part="Q2" gate="G$1" pin="G"/>
<wire x1="109.22" y1="83.82" x2="109.22" y2="86.36" width="0.1524" layer="91"/>
<pinref part="R1" gate="G$1" pin="2"/>
<pinref part="Q3" gate="G$1" pin="D"/>
<wire x1="109.22" y1="86.36" x2="109.22" y2="101.6" width="0.1524" layer="91"/>
<wire x1="88.9" y1="88.9" x2="88.9" y2="86.36" width="0.1524" layer="91"/>
<wire x1="88.9" y1="86.36" x2="109.22" y2="86.36" width="0.1524" layer="91"/>
</segment>
</net>
<net name="N$4" class="0">
<segment>
<pinref part="Q3" gate="G$1" pin="G"/>
<pinref part="R2" gate="G$1" pin="1"/>
<wire x1="78.74" y1="99.06" x2="78.74" y2="96.52" width="0.1524" layer="91"/>
<wire x1="78.74" y1="96.52" x2="78.74" y2="88.9" width="0.1524" layer="91"/>
<pinref part="D1" gate="G$1" pin="K"/>
</segment>
</net>
</nets>
</sheet>
</sheets>
</schematic>
</drawing>
<compatibility>
<note version="8.2" severity="warning">
Since Version 8.2, EAGLE supports online libraries. The ids
of those online libraries will not be understood (or retained)
with this version.
</note>
<note version="8.3" severity="warning">
Since Version 8.3, EAGLE supports URNs for individual library
assets (packages, symbols, and devices). The URNs of those assets
will not be understood (or retained) with this version.
</note>
<note version="8.3" severity="warning">
Since Version 8.3, EAGLE supports the association of 3D packages
with devices in libraries, schematics, and board files. Those 3D
packages will not be understood (or retained) with this version.
</note>
</compatibility>
</eagle>
